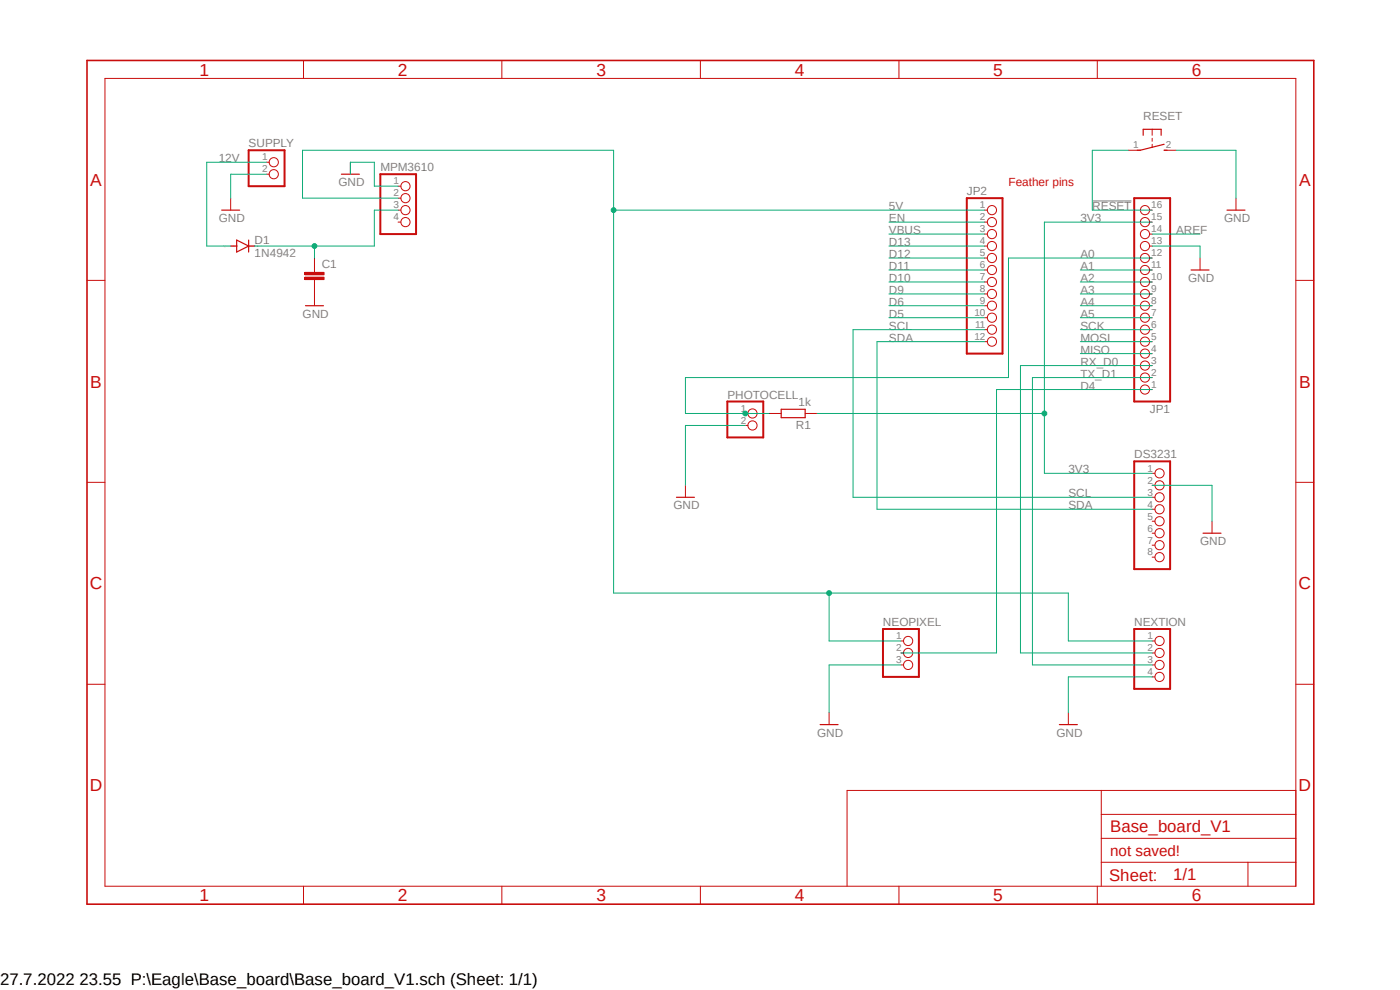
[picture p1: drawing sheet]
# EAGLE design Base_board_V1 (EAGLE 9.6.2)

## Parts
C1  C2,5-3  [C2.5-3]
D1  1N4942  [DO41-10]
DS3231  HEADER-1X870MIL  [1X08_ROUND_70]
JP1  HEADER-1X16ROUND  [1X16_ROUND]
JP2  HEADER-1X12  [1X12_ROUND]
MPM3610  PINHD-1X4  [1X04]
NEOPIXEL  PINHD-1X3/90  [1X03/90]
NEXTION  PINHD-1X4  [1X04]
PHOTOCELL  PINHD-1X2/90  [1X02/90]
R1  1k  R-EU_0207/10  [0207/10]
RESET  31-XX  [B3F-31XX]
SUPPLY  PINHD-1X2  [1X02]

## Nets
3V3 [power]: DS3231.1 JP1.15 R1.1
5V: JP2.1 MPM3610.2 NEOPIXEL.1 NEXTION.1
12V: D1.A SUPPLY.1
!RESET: JP1.16 RESET.1(P)
A0: JP1.12 PHOTOCELL.1 R1.2
A1: JP1.11
A2: JP1.10
A3: JP1.9
A4: JP1.8
A5: JP1.7
AREF: JP1.14
D4: JP1.1 NEOPIXEL.2
D5: JP2.10
D6: JP2.9
D9: JP2.8
D10: JP2.7
D11: JP2.6
D12: JP2.5
D13: JP2.4
EN: JP2.2
GND [power]: C1.2 DS3231.2 JP1.13 MPM3610.1 NEOPIXEL.3 NEXTION.4 PHOTOCELL.2 RESET.2(S) SUPPLY.2
MISO: JP1.4
MOSI: JP1.5
N$1: C1.1 D1.C MPM3610.3
RX_D0: JP1.3 NEXTION.2
SCK: JP1.6
SCL: DS3231.3 JP2.11
SDA: DS3231.4 JP2.12
TX_D1: JP1.2 NEXTION.3
VBUS [power]: JP2.3
Unconnected: DS3231.5 DS3231.6 DS3231.7 DS3231.8 MPM3610.4

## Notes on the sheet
- Feather pins

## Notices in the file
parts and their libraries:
microbuilder: This work is placed in the public domain, and may be freely used for commercial and non-commercial work with the following conditions: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
